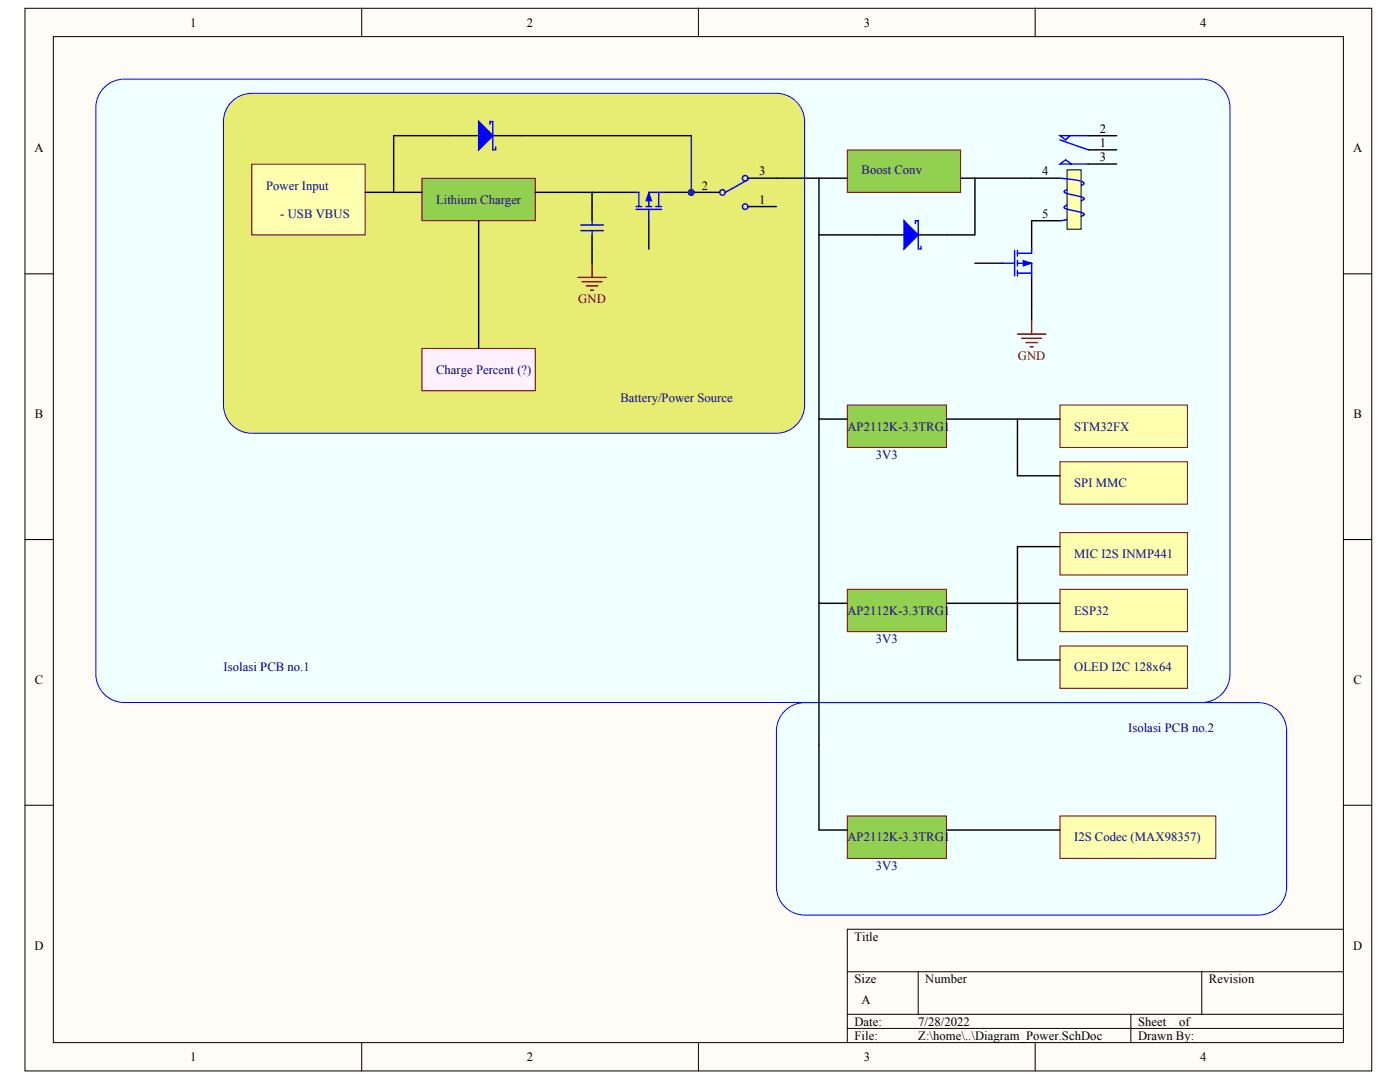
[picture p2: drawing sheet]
<svg xmlns="http://www.w3.org/2000/svg" width="279mm" height="216mm" viewBox="0 0 279 216" stroke-linecap="round" stroke-linejoin="round" font-family="sans-serif">
<g fill="#fffcf8" stroke="#000" stroke-width=".2">
<path d="M5 1.7h268.8v212h-268.8z"/>
<path d="M10.6 7.3h257.5v200.7h-257.5z"/>
</g>
<g fill="none" stroke="#000" stroke-width=".2">
<path d="M72.2 1.6v5.7M139.4 1.6v5.7M206.6 1.6v5.7M5 54.6h5.6M268.1 54.6h5.7M5 107.7h5.6M268.1 107.7h5.7M5 160.7h5.6M268.1 160.7h5.7M169.1 193.9h99M183.2 193.9v8.5M239.8 193.9v8.5"/>
<path d="M268.1 185.4h-99v22.6M72.2 208v5.7M139.4 208v5.7M169.1 202.4h99M169.1 205.2h99M206.6 208v5.7M225.7 202.4v5.6"/>
</g>
<path d="M20.8 17.4a5.6 5.6 0 0 1 4-1.6h215a5.7 5.7 0 0 1 5.7 5.6v113.1a5.7 5.7 0 0 1-5.7 5.7h-215a5.7 5.7 0 0 1-5.7-5.7v-113.1a5.6 5.6 0 0 1 1.7-4z" fill="#f0ffff" stroke="#00f" stroke-width=".2"/>
<path d="M46.3 20.3a5.6 5.6 0 0 1 4-1.7h104.6a5.7 5.7 0 0 1 5.7 5.7v56.5a5.7 5.7 0 0 1-5.7 5.7h-104.6a5.7 5.7 0 0 1-5.7-5.7v-56.5a5.6 5.6 0 0 1 1.7-4z" fill="#e7ec73" stroke="#00f" stroke-width=".2"/>
<path d="M156.6 141.9a5.6 5.6 0 0 1 4-1.7h90.5a5.7 5.7 0 0 1 5.7 5.7v31a5.7 5.7 0 0 1-5.7 5.7h-90.5a5.7 5.7 0 0 1-5.6-5.7v-31a5.6 5.6 0 0 1 1.6-4z" fill="#f0ffff" stroke="#00f" stroke-width=".2"/>
<path d="M50.3 32.8h22.6v14.1h-22.6z" fill="#ffffb0" stroke="#800000" stroke-width=".2"/>
<path d="M84.2 35.6h22.6v8.4h-22.6z" fill="#92d050" stroke="#800000" stroke-width=".2"/>
<path d="M89.9 27.1h5.6M98.4 27.1h5.6" fill="none" stroke="#000" stroke-width=".28"/>
<path d="M95.5 24.2l2.9 2.9-2.9 2.8z" fill="#00f"/>
<path d="M95.5 24.2l2.9 2.9-2.9 2.8zM97.8 24.8v-.6h.6v5.7h.5v-.6M127.5 38.4v2.8M131.5 38.4v2.8M132.3 38.4h-2.8v2.8M115.9 44.9h4.5M115.9 46h4.5M118.2 44v.9M118.2 46v.9M126.9 41.2h1.2M128.9 41.2h1.2M130.9 41.2h1.1" fill="none" stroke="#00f" stroke-width=".28"/>
<path d="M106.8 38.4h11.4v5.6M121 38.4h5.7M132.3 38.4h5.7M118.2 46.9v5.6" fill="none" stroke="#000" stroke-width=".28"/>
<path d="M115.3 55.4h5.7M116.2 56.2h3.9M117 57h2.3M117.9 57.9h.5M118.2 52.5v2.9" fill="none" stroke="#800000" stroke-width=".28"/>
<path d="M129.5 38.4l.6 1.7h-1.2z" fill="#00f"/>
<path d="M129.5 38.4l.6 1.7h-1.2z" fill="none" stroke="#00f" stroke-width=".2"/>
<g fill="none" stroke="#00f" stroke-width=".28">
<path d="M126.7 38.4h.8M149.3 35.8l-4.5 2.6"/>
<circle cx="144.2" cy="38.4" r=".55"/>
<circle cx="148.7" cy="35.6" r=".55"/>
<circle cx="148.7" cy="41.2" r=".55"/>
</g>
<path d="M72.9 38.4h11.3M89.9 27.1h-11.3v11.3M104 27.1h34M118.2 38.4h2.8M138 38.4h5.6M149.3 35.6h5.7M149.3 41.2h5.7" fill="none" stroke="#000" stroke-width=".28"/>
<path d="M169.1 29.9h22.6v8.5h-22.6z" fill="#92d050" stroke="#800000" stroke-width=".2"/>
<path d="M174.8 46.9h5.6M183.2 46.9h5.7" fill="none" stroke="#000" stroke-width=".28"/>
<path d="M180.4 44l2.8 2.9-2.8 2.8z" fill="#00f"/>
<path d="M180.4 44l2.8 2.9-2.8 2.8zM182.7 44.6v-.6h.5v5.7h.6v-.6" fill="none" stroke="#00f" stroke-width=".28"/>
<path d="M213 33.9h2.8v11.8h-2.8z" fill="#ffffb0" stroke="#000" stroke-width=".2"/>
<g fill="none" stroke="#00f" stroke-width=".28">
<path d="M211.5 35.6l3.1 .3 1.2 .3a.39 .39 0 0 1 .5 .4 .39 .39 0 0 1-.5 .4M211.5 27.9l5.7 2M213 37.8l-.6 .4a1.57 1.57 0 0 0 1.4 .6l1.6 .4a.92 .92 0 0 1 1 .5l-.6 .4M213.5 27.1l-.8 .8-1.2-.8h5.7M213.8 32.7l-1.1-.8-1.2 .8h5.7M200.2 52.5h2.3M202.5 50v5.1M203.1 50.5h2.8M203.1 52.5h2.8v2.9M203.1 50v1.1M203.1 52v1.1M213 40.9l-.6 .4a1.57 1.57 0 0 0 1.4 .6l1.6 .4a.92 .92 0 0 1 1 .5l-.6 .4"/>
<path d="M213 43.8l-1.5 .2"/>
</g>
<path d="M155 35.6h14.1M163.4 35.6v11.3h11.4M191.7 35.6h2.9v11.3h-5.7M194.6 35.6h16.9M217.2 29.9h5.7M217.2 27.1h5.7M217.2 32.7h5.7M194.6 52.5h5.6M211.5 44h-5.6v5.7" fill="none" stroke="#000" stroke-width=".28"/>
<path d="M204.2 52l1.7 .5-1.7 .6z" fill="#00f"/>
<path d="M204.2 52l1.7 .5-1.7 .6z" fill="none" stroke="#00f" stroke-width=".2"/>
<path d="M205.9 49.7v.8" fill="none" stroke="#00f" stroke-width=".28"/>
<path d="M203.1 66.7h5.6M203.9 67.5h4M204.8 68.4h2.2M205.6 69.2h.6M205.9 63.8v2.9" fill="none" stroke="#800000" stroke-width=".28"/>
<path d="M205.9 61v2.8" fill="none" stroke="#000" stroke-width=".28"/>
<path d="M169.1 80.8h19.8v8.5h-19.8z" fill="#92d050" stroke="#800000" stroke-width=".2"/>
<g fill="#ffffb0" stroke="#800000" stroke-width=".2">
<path d="M211.5 128.9h25.5v8.5h-25.5z"/>
<path d="M211.5 80.8h25.5v8.5h-25.5z"/>
<path d="M211.5 92.1h25.5v8.5h-25.5z"/>
</g>
<path d="M163.4 46.9v36.7h5.7M188.9 83.6h22.6M203.1 83.6v11.3h8.4" fill="none" stroke="#000" stroke-width=".28"/>
<path d="M169.1 117.6h19.8v8.4h-19.8z" fill="#92d050" stroke="#800000" stroke-width=".2"/>
<path d="M163.4 83.6v36.8h5.7" fill="none" stroke="#000" stroke-width=".28"/>
<path d="M211.5 117.6h25.5v8.4h-25.5z" fill="#ffffb0" stroke="#800000" stroke-width=".2"/>
<path d="M188.9 120.4h22.6" fill="none" stroke="#000" stroke-width=".28"/>
<path d="M169.1 162.8h19.8v8.5h-19.8z" fill="#92d050" stroke="#800000" stroke-width=".2"/>
<path d="M211.5 162.8h31.1v8.5h-31.1z" fill="#ffffb0" stroke="#800000" stroke-width=".2"/>
<path d="M163.4 120.4v45.2h5.7M188.9 165.6h22.6" fill="none" stroke="#000" stroke-width=".28"/>
<path d="M211.5 106.3h25.5v8.4h-25.5z" fill="#ffffb0" stroke="#800000" stroke-width=".2"/>
<path d="M84.2 69.5h22.6v8.5h-22.6z" fill="#fff0ff" stroke="#800000" stroke-width=".2"/>
<path d="M95.5 44v25.5M211.5 109.1h-8.4v22.6h8.4" fill="none" stroke="#000" stroke-width=".28"/>
<path d="M138 27.1v11.3" fill="none" stroke="#000080" stroke-width=".28"/>
<text font-size="7.1" fill="#00f" x="205.3" y="59.6">PI503</text>
<text font-size="6.7" fill="#00f" x="128.8" y="48">PI202</text>
<g font-size="2.5">
<text x="37.9" y="5.3">1</text>
<text x="105.2" y="5.3">2</text>
<text x="172.4" y="5.3">3</text>
<text x="239.5" y="5.3">4</text>
<text x="219.5" y="29.3">1</text>
<text x="219.5" y="26.5">2</text>
<text x="6.9" y="30.4">A</text>
<text x="151.5" y="35">3</text>
<text x="208" y="35">4</text>
<text x="219.5" y="32.2">3</text>
<text x="270" y="30.4">A</text>
<text x="140.1" y="37.8">2</text>
<text x="151.5" y="40.7">1</text>
<text x="208" y="43.5">5</text>
<text x="7" y="83.4">B</text>
<text x="270.1" y="83.4">B</text>
<text x="7" y="136.4">C</text>
<text x="270.1" y="136.4">C</text>
<text x="6.9" y="189.5">D</text>
<text x="170.5" y="187.7">Title</text>
<text x="270" y="189.5">D</text>
<text x="170.5" y="196.2">Size</text>
<text x="184.7" y="196.2">Number</text>
<text x="241.3" y="196.2">Revision</text>
<text x="171.9" y="200.4">A</text>
<text x="170.5" y="204.7">Date:</text>
<text x="170.5" y="207.5">File:</text>
<text x="183.3" y="204.7">7/28/2022</text>
<text x="183.3" y="207.5">Z:\home\..\Diagram_Power.SchDoc</text>
<text x="227.1" y="204.7">Sheet</text>
<text x="227.1" y="207.5">Drawn By:</text>
<text x="235.3" y="204.7">of</text>
<text x="37.9" y="211.7">1</text>
<text x="105.2" y="211.7">2</text>
<text x="172.4" y="211.7">3</text>
<text x="239.5" y="211.7">4</text>
</g>
<g font-size="2.5" fill="#000080">
<text x="171.9" y="34.7">Boost Conv</text>
<text x="53.1" y="37.8">Power Input</text>
<text x="87" y="40.7">Lithium Charger</text>
<text x="55.9" y="43.5">- USB VBUS</text>
<text x="87" y="74.6">Charge Percent (?)</text>
<text x="123.8" y="80.3">Battery/Power Source</text>
<text x="169.1" y="85.9">AP2112K-3.3TRG1</text>
<text x="214.4" y="85.9">STM32FX</text>
<text x="174.8" y="91.6">3V3</text>
<text x="214.4" y="97.2">SPI MMC</text>
<text x="214.4" y="111.4">MIC I2S INMP441</text>
<text x="169.1" y="122.6">AP2112K-3.3TRG1</text>
<text x="214.4" y="122.6">ESP32</text>
<text x="174.8" y="128.3">3V3</text>
<text x="44.6" y="134">Isolasi PCB no.1</text>
<text x="214.4" y="134">OLED I2C 128x64</text>
<text x="225.1" y="146.1">Isolasi PCB no.2</text>
<text x="169.1" y="167.9">AP2112K-3.3TRG1</text>
<text x="214.4" y="167.9">I2S Codec (MAX98357)</text>
<text x="174.8" y="173.5">3V3</text>
</g>
<g font-size="2.5" fill="#800000">
<text x="115.4" y="60.5">GND</text>
<text x="203.1" y="71.8">GND</text>
</g>
<text font-size="1.8" fill="#000080" x="131.9" y="38.6">PI203</text>
</svg>
